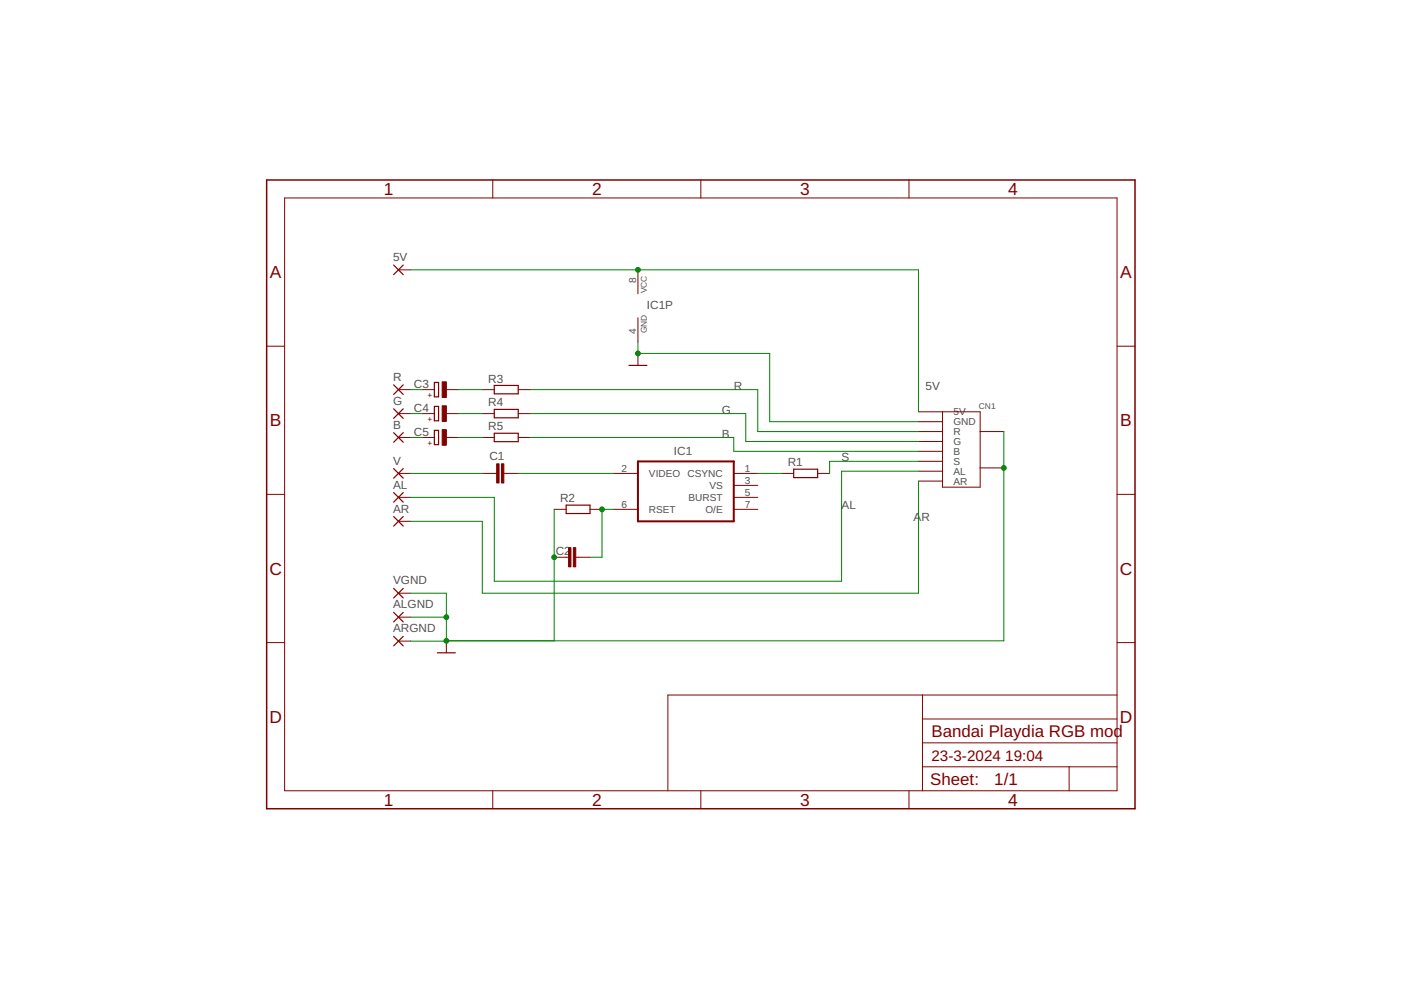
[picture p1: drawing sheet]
<svg xmlns="http://www.w3.org/2000/svg" width="297mm" height="210mm" viewBox="0 0 297 210" stroke-linecap="round" stroke-linejoin="round" font-family="sans-serif">
<g fill="none" stroke="#800000" stroke-width=".25">
<path d="M83.5 56.2l2 2M85.5 56.2l-2 2M133.3 77.5h3.9M83.5 99.4l2 2M83.5 91.7l2 2.1M83.5 86.7l2 2M83.5 81.6l2 2M85.5 99.4l-2 2M85.5 91.7l-2 2.1M85.5 86.7l-2 2M85.5 81.6l-2 2M92.1 81.1h.9v3h-.9z"/>
<path d="M92.1 86.2h.9v3h-.9zM92.1 91.2h.9v3.1h-.9zM104.8 81.7h5.1v1.8h-5.1zM104.8 86.8h5.1v1.8h-5.1zM104.8 91.9h5.1v1.7h-5.1zM168.3 99.5h5.1v1.8h-5.1zM83.5 109.5l2 2M83.5 104.4l2 2.1M85.5 109.5l-2 2M85.5 104.4l-2 2.1M120 107.1h5.1v1.8h-5.1zM83.5 129.8l2 2.1"/>
<path d="M83.5 134.9l2 2M83.5 124.8l2 2M85.5 129.8l-2 2.1M85.5 134.9l-2 2M85.5 124.8l-2 2M92.7 138.4h3.8"/>
</g>
<g fill="none" stroke="#800000" stroke-width=".21">
<path d="M104.5 38.2v3.8M148.6 38.2v3.8M192.7 38.2v3.8M60.3 42h176.5v125.7h-176.5zM84.5 57.2h2.5M135.3 57.2v5.1M56.5 73.4h3.8M135.3 67.4v5.1M135.3 74.9v2.6M236.8 73.4h3.8M84.5 92.8h2.5M84.5 87.7h2.5"/>
<path d="M84.5 82.6h2.5M89.6 92.8h2.5M89.6 87.7h2.5M89.6 82.6h2.5M94.6 92.8h2.6M94.6 87.7h2.6M94.6 82.6h2.6M102.3 92.8h2.5M102.3 87.7h2.5M102.3 82.6h2.5M109.9 92.8h2.5M109.9 87.7h2.5"/>
<path d="M109.9 82.6h2.5M194.7 87.3h13.1v16h-8v-16M194.7 89.4h5.1M194.7 91.5h5.1M194.7 93.6h5.1M194.7 95.7h5.1M194.7 97.8h5.1M194.7 99.9h5.1M207.8 91.5h5M207.8 99.2h5M56.5 104.8h3.8M84.5 110.5h2.5"/>
<path d="M84.5 105.5h2.5M84.5 100.4h2.5M102.3 100.4h3M106.8 100.4h3.1M117.5 108h2.5M117.5 118.2h3M122.1 118.2h3M125.1 108h2.5M130.2 100.4h5.1M130.2 108h5.1M155.6 105.5h5.1M155.6 100.4h5.1"/>
<path d="M155.6 102.9h5.1M155.6 108h5.1M165.7 100.4h2.6M173.4 100.4h2.5M194.7 102h5.1M236.8 104.8h3.8M56.5 136.2h3.8M84.5 130.9h2.5M84.5 135.9h2.5M84.5 125.8h2.5M94.6 135.9v2.5M236.8 136.2h3.8"/>
<path d="M195.6 147.4v20.3M195.6 157.5h41.2M195.6 152.4h41.2M236.8 147.4h-95.2v20.3M104.5 167.7v3.8M148.6 167.7v3.8M192.7 167.7v3.8M195.6 162.6h41.2M226.7 162.6v5.1"/>
</g>
<path d="M135.3 97.8h20.3v12.7h-20.3z" fill="none" stroke="#800000" stroke-width=".42"/>
<g fill="#800000" stroke="#800000" stroke-width=".21">
<path d="M106.3 98.3h.5v4.1h-.5z"/>
<path d="M105.3 98.3h.5v4.1h-.5z"/>
<path d="M121.6 116.1h.5v4.1h-.5z"/>
<path d="M120.5 116.1h.6v4.1h-.6z"/>
<path d="M93.7 81h.9v3.3h-.9z"/>
<path d="M93.7 86h.9v3.3h-.9z"/>
<path d="M93.7 91.1h.9v3.3h-.9z"/>
</g>
<path d="M56.5 38.2h184.1v133.3h-184.1z" fill="none" stroke="#800000" stroke-width=".32"/>
<g fill="none" stroke="#008000" stroke-width=".21">
<path d="M87 57.2h107.7v30.1M135.3 72.5v2.4h27.9v14.5h31.5M87 82.6h2.6M87 87.7h2.6M87 92.8h2.6M97.2 82.6h5.1M97.2 87.7h5.1M97.2 92.8h5.1M112.4 82.6h48.3v8.9h34M112.4 87.7h45.7v5.9h36.6M112.4 92.8h43.2v2.9h39.1M194.7 99.9h-16.3v23.3h-73.6v-17.7h-17.8"/>
<path d="M194.7 97.8h-18.8v2.6M212.8 91.5v44.4h-118.2M87 100.4h15.3M109.9 100.4h20.3M117.5 108v27.9M130.2 108h-2.6v10.2h-2.5M160.7 100.4h5M194.7 102v23.8h-92.4v-15.3h-15.3M87 125.8h7.6v10.1h-7.6M87 130.9h7.6"/>
</g>
<g fill="#008000" stroke="#008000" stroke-width=".21">
<circle cx="94.6" cy="130.9" r=".51"/>
<circle cx="94.6" cy="135.9" r=".51"/>
<circle cx="212.8" cy="99.2" r=".51"/>
<circle cx="117.5" cy="118.2" r=".51"/>
<circle cx="135.3" cy="74.9" r=".51"/>
<circle cx="135.3" cy="57.2" r=".51"/>
<circle cx="127.6" cy="108" r=".51"/>
</g>
<g font-size="3.7" fill="#800000">
<text x="81.4" y="41.4">1</text>
<text x="125.5" y="41.4">2</text>
<text x="169.6" y="41.4">3</text>
<text x="213.8" y="41.4">4</text>
<text x="57.2" y="59">A</text>
<text x="237.5" y="59">A</text>
<text x="57.2" y="90.4">B</text>
<text x="237.5" y="90.4">B</text>
<text x="57.1" y="121.8">C</text>
<text x="237.4" y="121.8">C</text>
<text x="57.1" y="153.2">D</text>
<text x="237.4" y="153.2">D</text>
<text x="81.4" y="170.9">1</text>
<text x="125.5" y="170.9">2</text>
<text x="169.6" y="170.9">3</text>
<text x="213.8" y="170.9">4</text>
</g>
<g font-size="3.6" fill="#800000">
<text x="197.5" y="156.2">Bandai Playdia RGB mod</text>
<text x="197.2" y="166.5">Sheet:</text>
<text x="210.8" y="166.4">1/1</text>
</g>
<g font-size="3.2" fill="#800000">
<text x="197.5" y="161.3">23-3-2024</text>
<text x="213.1" y="161.3">19:04</text>
</g>
<g font-size="2.5" fill="#505050">
<text x="83.3" y="55.4">5V</text>
<text x="137.2" y="65.5">IC1P</text>
<text x="83.3" y="80.8">R</text>
<text x="87.8" y="82.3">C3</text>
<text x="103.5" y="81.1">R3</text>
<text x="155.6" y="82.6">R</text>
<text x="196.2" y="82.6">5V</text>
<text x="83.3" y="85.8">G</text>
<text x="87.8" y="87.4">C4</text>
<text x="103.5" y="86.2">R4</text>
<text x="153" y="87.7">G</text>
<text x="83.3" y="90.9">B</text>
<text x="87.8" y="92.5">C5</text>
<text x="103.5" y="91.3">R5</text>
<text x="153" y="92.8">B</text>
<text x="83.3" y="98.5">V</text>
<text x="103.8" y="97.5">C1</text>
<text x="142.9" y="96.6">IC1</text>
<text x="167" y="98.9">R1</text>
<text x="178.4" y="97.8">S</text>
<text x="83.3" y="103.6">AL</text>
<text x="118.8" y="106.5">R2</text>
<text x="178.4" y="108">AL</text>
<text x="83.3" y="108.7">AR</text>
<text x="193.7" y="110.5">A</text>
<text x="195.3" y="110.5">R</text>
<text x="117.8" y="117.8">C2</text>
<text x="83.3" y="123.9">VGND</text>
<text x="83.3" y="129">ALGND</text>
<text x="83.3" y="134.1">ARGND</text>
</g>
<g font-size="2.1" fill="#505050">
<text x="134.9" y="60" transform="rotate(-90 134.9 60)">8</text>
<text x="134.9" y="70.9" transform="rotate(-90 134.9 70.9)">4</text>
<text x="202.1" y="88.1">5V</text>
<text x="202.1" y="90.2">GND</text>
<text x="202.1" y="92.3">R</text>
<text x="202.1" y="94.4">G</text>
<text x="131.7" y="100">2</text>
<text x="137.6" y="101.1">VIDEO</text>
<text x="145.8" y="101.1">CSYNC</text>
<text x="157.9" y="100">1</text>
<text x="202.1" y="96.5">B</text>
<text x="202.1" y="98.6">S</text>
<text x="202.1" y="100.7">AL</text>
<text x="131.7" y="107.6">6</text>
<text x="146" y="106.2">BURST</text>
<text x="150.4" y="103.7">VS</text>
<text x="157.9" y="102.6">3</text>
<text x="157.9" y="105.1">5</text>
<text x="157.9" y="107.6">7</text>
<text x="202.1" y="102.8">AR</text>
<text x="137.6" y="108.8">RSET</text>
<text x="149.6" y="108.8">O/E</text>
</g>
<g font-size="1.8" fill="#505050">
<text x="137.2" y="62.2" transform="rotate(-90 137.2 62.2)">VCC</text>
<text x="137.2" y="70.7" transform="rotate(-90 137.2 70.7)">GND</text>
<text x="207.5" y="86.7">CN1</text>
</g>
<g font-size="1.8" fill="#800000">
<text x="90.7" y="84.5">+</text>
<text x="90.7" y="89.5">+</text>
<text x="90.7" y="94.6">+</text>
</g>
</svg>
